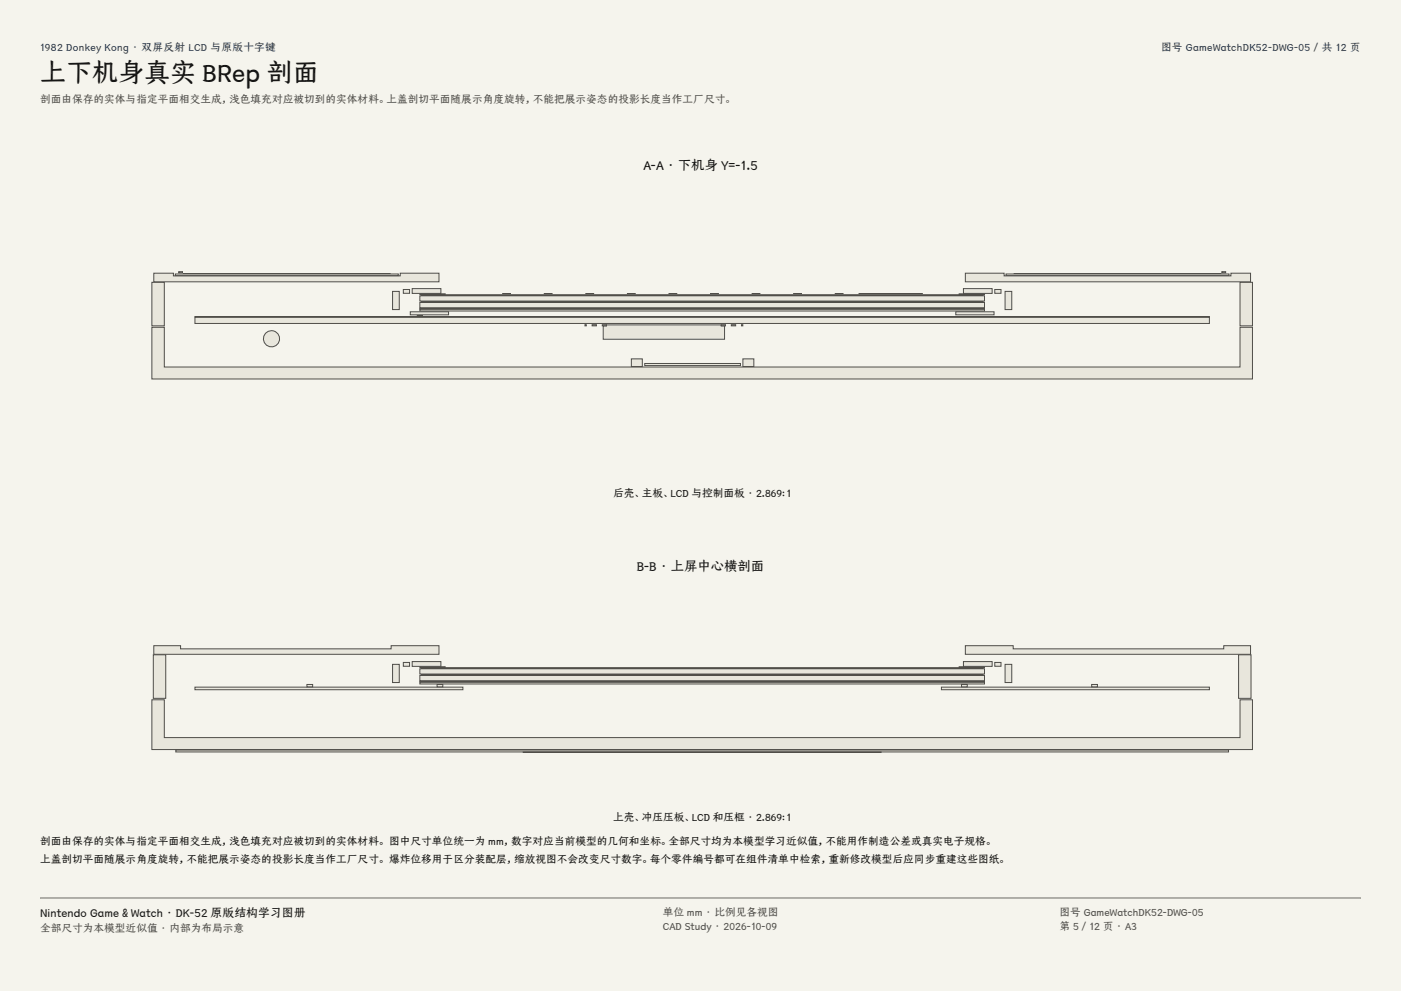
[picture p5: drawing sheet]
<svg xmlns="http://www.w3.org/2000/svg" width="420mm" height="297mm" viewBox="0 0 420 297" stroke-linecap="round" stroke-linejoin="round" font-family="sans-serif">
<g fill="#f5f4ed">
<path d="M0 0h420v297h-420z"/>
<path d="M12 12h396v275h-396z"/>
</g>
<g fill="#e8e6dc" stroke="#504e49" stroke-width=".3">
<path d="M304 82l62 .1z" fill-rule="evenodd"/>
<path d="M55 82l62 .1z" fill-rule="evenodd"/>
<path d="M371.7 84.6h3.8v13.1h-3.8z" fill-rule="evenodd"/>
<path d="M45.5 84.6h3.8v13.1h-3.8z" fill-rule="evenodd"/>
<path d="M125.9 92.7h169.2v.5h-169.2z" fill-rule="evenodd"/>
<path d="M125.9 92.4h169.2v.2h-169.2z" fill-rule="evenodd"/>
<path d="M125.9 90.7h169.2v1.5h-169.2z" fill-rule="evenodd"/>
<path d="M126.3 90.4l168.4 .1z" fill-rule="evenodd"/>
<path d="M125.9 88.6h169.2v1.6h-169.2z" fill-rule="evenodd"/>
<path d="M126.3 88.4l168.4 .1z" fill-rule="evenodd"/>
<path d="M287.5 88.1h7.6v.1h-7.6z" fill-rule="evenodd"/>
<path d="M125.9 88.1h7.6v.1h-7.6z" fill-rule="evenodd"/>
<path d="M288.8 86.5h8.6v1.4h-8.6z" fill-rule="evenodd"/>
<path d="M123.6 86.5h8.6v1.4h-8.6z" fill-rule="evenodd"/>
<path d="M298.2 86.8h1.9v1.1h-1.9z" fill-rule="evenodd"/>
<path d="M120.9 86.8h1.9v1.1h-1.9z" fill-rule="evenodd"/>
<path d="M257.5 88h19z" fill-rule="evenodd"/>
<path d="M250.4 88h2.3z" fill-rule="evenodd"/>
<path d="M237.9 88h2.4z" fill-rule="evenodd"/>
<path d="M225.5 88h2.3z" fill-rule="evenodd"/>
<path d="M213 88h2.3z" fill-rule="evenodd"/>
<path d="M200.6 88h2.3z" fill-rule="evenodd"/>
<path d="M188.1 88h2.3z" fill-rule="evenodd"/>
<path d="M175.6 88h2.4z" fill-rule="evenodd"/>
<path d="M163.2 88h2.3z" fill-rule="evenodd"/>
<path d="M150.7 88h2.3z" fill-rule="evenodd"/>
<path d="M301.6 82.1h66.8v.5h-66.8z" fill-rule="evenodd"/>
<path d="M289.4 81.9h11.6v.8h68v-.8h5.9v2.6h-85.5z" fill-rule="evenodd"/>
<path d="M46.1 81.9h5.9v.8h68v-.8h11.6v2.6h-85.5z" fill-rule="evenodd"/>
<path d="M52.6 82.1h66.8v.5h-66.8z" fill-rule="evenodd"/>
<path d="M180.8 97.7h1v-.3h34.4v.3h1v4h-36.4z" fill-rule="evenodd"/>
<path d="M216.2 97.3h1.3v.4h-1.3z" fill-rule="evenodd"/>
<path d="M219.2 97.3h1.3v.4h-1.3z" fill-rule="evenodd"/>
<path d="M222.3 97.3h.4v.4h-.4z" fill-rule="evenodd"/>
<path d="M175.4 97.3h.4v.4h-.4z" fill-rule="evenodd"/>
<path d="M177.5 97.3h1.3v.4h-1.3z" fill-rule="evenodd"/>
<path d="M180.6 97.3h1.2v.4h-1.2z" fill-rule="evenodd"/>
<path d="M125.1 94.4h1.5v.3h-1.5z" fill-rule="evenodd"/>
<path d="M58.4 95.1h304.2v1.8h-304.2z" fill-rule="evenodd"/>
<path d="M58.4 94.9l304.2 .1z" fill-rule="evenodd"/>
<path d="M45.5 98.1h3.8v11.9h322.4v-11.9h3.8v15.5h-330z" fill-rule="evenodd"/>
<path d="M189.3 107.6h3.3v2.3h-3.3z" fill-rule="evenodd"/>
<path d="M222.7 107.6h3.3v2.3h-3.3z" fill-rule="evenodd"/>
<path d="M193.3 108.9h28.7v.7h-28.7z" fill-rule="evenodd"/>
<path d="M301.3 87.3h2v5.5h-2z" fill-rule="evenodd"/>
<path d="M117.7 87.3h2v5.5h-2z" fill-rule="evenodd"/>
<path d="M366.3 81.4h1.1v.4h-1.1z" fill-rule="evenodd"/>
<path d="M53.6 81.4h1.1v.4h-1.1z" fill-rule="evenodd"/>
<path d="M286.5 93.4h11.5v1h-11.5z" fill-rule="evenodd"/>
<path d="M123 93.4h11.5v1h-11.5z" fill-rule="evenodd"/>
<path d="M45.5 209.7h3.8v11.4h322.4v-11.4h3.8v14.9h-330z" fill-rule="evenodd"/>
<path d="M371.3 196.2h3.7v13.1h-3.7z" fill-rule="evenodd"/>
<path d="M46 196.2h3.7v13.1h-3.7z" fill-rule="evenodd"/>
<path d="M289.4 193.5h14.3v1h63.2v-1h8v2.6h-85.5z" fill-rule="evenodd"/>
<path d="M46.1 193.5h8v1h63.2v-1h14.3v2.6h-85.5z" fill-rule="evenodd"/>
<path d="M125.9 204.5h169.2v.5h-169.2z" fill-rule="evenodd"/>
<path d="M125.9 204.2h169.2v.1h-169.2z" fill-rule="evenodd"/>
<path d="M125.9 202.4h169.2v1.6h-169.2z" fill-rule="evenodd"/>
<path d="M126.3 202.2l168.4 .1z" fill-rule="evenodd"/>
<path d="M125.9 200.4h169.2v1.6h-169.2z" fill-rule="evenodd"/>
<path d="M126.3 200.2l168.4 .1z" fill-rule="evenodd"/>
<path d="M287.5 199.8h7.6v.2h-7.6z" fill-rule="evenodd"/>
<path d="M125.9 199.8h7.6v.2h-7.6z" fill-rule="evenodd"/>
<path d="M288.8 198.3h8.6v1.4h-8.6z" fill-rule="evenodd"/>
<path d="M123.6 198.3h8.6v1.4h-8.6z" fill-rule="evenodd"/>
<path d="M298.2 198.5h1.9v1.2h-1.9z" fill-rule="evenodd"/>
<path d="M120.9 198.5h1.9v1.2h-1.9z" fill-rule="evenodd"/>
<path d="M52.7 224.8h315.6v.6h-315.6z" fill-rule="evenodd"/>
<path d="M156.8 225.4l107.4 .1z" fill-rule="evenodd"/>
<path d="M282.2 205.9h80.4v.8h-80.4z" fill-rule="evenodd"/>
<path d="M58.4 205.9h80.4v.8h-80.4z" fill-rule="evenodd"/>
<path d="M288.3 205.1h1.7v.7h-1.7z" fill-rule="evenodd"/>
<path d="M131 205.1h1.7v.7h-1.7z" fill-rule="evenodd"/>
<path d="M327.3 205.1h1.7v.7h-1.7z" fill-rule="evenodd"/>
<path d="M92 205.1h1.7v.7h-1.7z" fill-rule="evenodd"/>
<path d="M301.3 199.1h2v5.5h-2z" fill-rule="evenodd"/>
<path d="M117.7 199.1h2v5.5h-2z" fill-rule="evenodd"/>
<circle cx="81.4" cy="101.5" r="2.44"/>
</g>
<path d="M12 269.3h396zM12 269h396v.3h-396z" fill-rule="evenodd" fill="#504e49"/>
<text font-size="7.8" fill="#141413" x="12" y="24.7">上下机身真实 BRep 剖面</text>
<g font-size="4" fill="#141413">
<text x="192.9" y="51">A-A · 下机身 Y=-1.5</text>
<text x="190.9" y="171">B-B · 上屏中心横剖面</text>
</g>
<text font-size="3.5" fill="#141413" x="12" y="274.9">Nintendo Game &amp; Watch · DK-52 原版结构学习图册</text>
<g font-size="3.2" fill="#1b365d">
<text x="12" y="15.3">1982 Donkey Kong · 双屏反射 LCD 与原版十字键</text>
<text x="348.1" y="15.3">图号 GameWatchDK52-DWG-05 / 共 12 页</text>
</g>
<g font-size="3.2" fill="#504e49">
<text x="12" y="30.9">剖面由保存的实体与指定平面相交生成，浅色填充对应被切到的实体材料。上盖剖切平面随展示角度旋转，不能把展示姿态的投影长度当作工厂尺寸。</text>
<text x="198.7" y="274.5">单位 mm · 比例见各视图</text>
<text x="317.6" y="274.5">图号 GameWatchDK52-DWG-05</text>
<text x="12" y="279.3">全部尺寸为本模型近似值 · 内部为布局示意</text>
<text x="198.7" y="278.8">CAD Study · 2026-10-09</text>
<text x="317.6" y="278.8">第 5 / 12 页 · A3</text>
</g>
<g font-size="3.2" fill="#141413">
<text x="183.9" y="149">后壳、主板、LCD 与控制面板 · 2.869:1</text>
<text x="183.9" y="246">上壳、冲压压板、LCD 和压框 · 2.869:1</text>
<text x="12" y="253.3">剖面由保存的实体与指定平面相交生成，浅色填充对应被切到的实体材料。 图中尺寸单位统一为 mm，数字对应当前模型的几何和坐标。全部尺寸均为本模型学习近似值，不能用作制造公差或真实电子规格。</text>
<text x="12" y="258.6">上盖剖切平面随展示角度旋转，不能把展示姿态的投影长度当作工厂尺寸。 爆炸位移用于区分装配层，缩放视图不会改变尺寸数字。每个零件编号都可在组件清单中检索，重新修改模型后应同步重建这些图纸。</text>
</g>
</svg>
